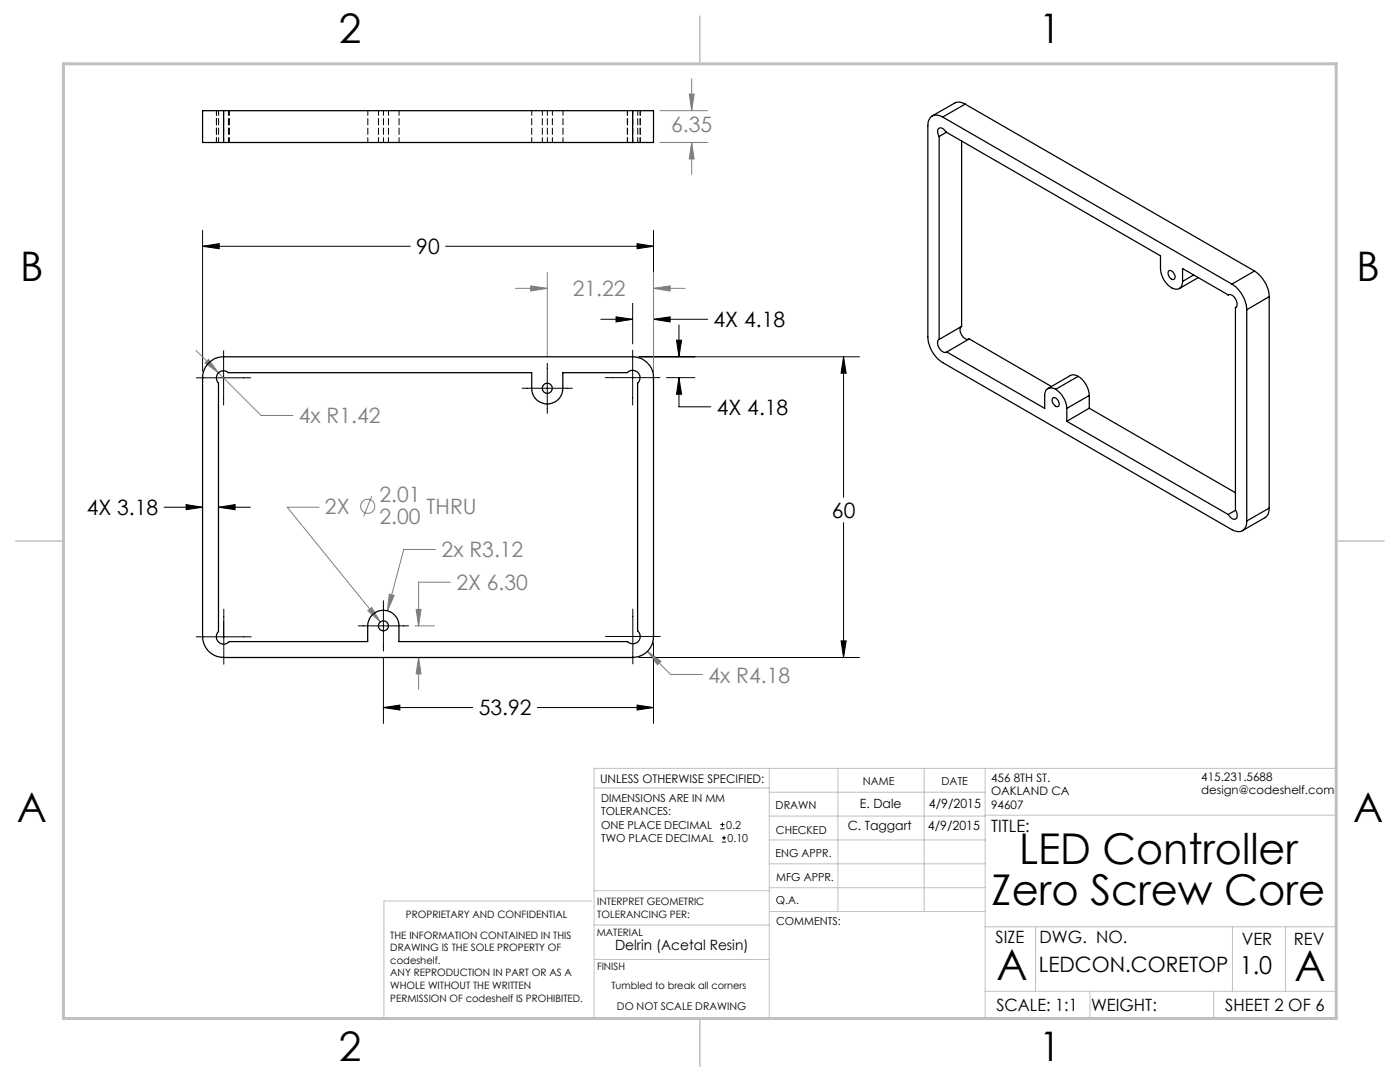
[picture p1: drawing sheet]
<svg xmlns="http://www.w3.org/2000/svg" width="279mm" height="216mm" viewBox="0 0 279 216" stroke-linecap="round" stroke-linejoin="round" font-family="sans-serif">
<g fill="none" stroke="#808080" stroke-width=".2">
<path d="M137.5 18.8h1l-.5 3.3zM138 15.7v6.4M131.7 22.1h9.5M131.7 28.4h9.5M138 28.4l.5 3.3h-1zM138 28.4v6.4M102.9 57.5h6.3M105.9 57l3.3 .5-3.3 .6zM109.2 54.4v16.8M130.4 57.5l3.3-.5v1.1zM130.4 54.4v19.7M130.4 57.5h6.4"/>
<path d="M39.1 69.9l13 13h6.4M41.6 71.7l2 2.7-2.7-2zM74.2 99l-1.6 4M63.7 101.2h-6.4l18.6 22.9M77.7 118.6l1 .2-1.4 3.1zM86.9 109.6h-6.3l-3.3 12.3M89.9 116.2h-6.4v8.7M73.4 121.8l.8-.6 1.7 2.9zM82.8 124.9h3.9M83 121.6h1l-.5 3.3zM83.5 131.2l.5 3.3h-1zM83.5 131.2v6.3"/>
<path d="M129.2 130l2.7 1.9-.7 .7zM129.2 130l4.6 4.6h6.4"/>
<circle cx="73.4" cy="101" r="1.41"/>
</g>
<g fill="none" stroke="#000" stroke-width=".2">
<path d="M40.4 49.1l3.3-.5v1zM40.4 46v28.1M40.4 49.1h41.5M88.9 49.1h41.5M127.1 48.6l3.3 .5-3.3 .5zM130.4 46v28.1M39.2 75.4h10.8M44.6 70v10.8M104.2 77.5h10M109.2 72.5v10M119.9 63.7h6.4M120.8 75.4h10.9"/>
<path d="M122.9 63.2l3.4 .5-3.4 .5zM126.3 69.9v10.9M126.3 60.5v8.1M127.5 71.2h44M130.4 63.7l3.3-.5v1zM130.4 63.7h10.8M133 75.4h5.7M135 67.9h1l-.5 3.3zM135.5 75.4l.5 3.3h-1zM135.5 75.4v5.8h6.4M135.5 64.8v6.4M168.3 71.2l.6 3.3h-1z"/>
<path d="M168.3 71.2v28M32.7 101.2h7.7M37.1 100.7l3.3 .5-3.3 .5zM43.6 101.2l3.3-.5v1zM43.6 101.2h6.4M76.5 119.9v10M168.3 104.3v26.9M39.2 127.1h10.9M44.7 121.6v10.9M71.5 124.9h10M76.5 131.2v13.2M120.8 127h11"/>
<path d="M126.3 121.5v11M127.5 131.2h44M130.4 128.3v16.1M167.9 127.9h1l-.6 3.3zM76.5 141.2l3.3-.5v1zM76.5 141.2h17.8M107.2 141.2h23.2M127.1 140.7l3.3 .5-3.3 .5zM143.8 165.4h.8M143.8 164.5h.8M144.1 168h.8M144.1 167.2h.8"/>
<path d="M144.2 164.1v.9M144.5 166.8v.8"/>
</g>
<path d="M44.6 127v-3.1" fill="none" stroke="#000" stroke-width=".2" stroke-dasharray="15.2 1.3 1.3 1.3"/>
<g fill="none" stroke="#c0c0c0" stroke-width=".2">
<path d="M118.6 157.2h34.9M153.5 153.3v49.9M153.5 158.1h43.1M167.2 153.3v28.6M184.4 153.3v28.6M196.6 153.3v49.9M118 179.8h-41.4v23.2M118.6 177.7h35M153.5 167.6h43.1M153.5 162.8h43.1M153.5 172.4h43.1M153.5 177.1h43.1"/>
<path d="M196.6 162.7h70.1M118.6 191.5h34.9M118.6 184.6h35M153.6 181.9h43M196.6 197.8h70.1M196.6 184.9h70.1M206.7 184.9v12.9M217.5 197.8v5.4M242.2 197.8v5.4M246 184.9v12.9M256.5 184.9v12.9M26.7 203.2h240v-49.9h-148.1v49.9"/>
</g>
<path d="M139.7 3.2v9.5M3.1 107.9h9.6M266.7 107.9h9.5M139.7 203.2v9.6" fill="none" stroke="#c0c0c0" stroke-width=".3"/>
<path d="M12.7 12.7h254v190.5h-254z" fill="none" stroke="#c0c0c0" stroke-width=".6"/>
<path d="M127.1 48.6l3.3 .5-3.3 .5zM40.4 49.1l3.3-.5v1zM168.3 71.2l.6 3.3h-1zM167.9 127.9h1l-.6 3.3zM122.9 63.2l3.4 .5-3.4 .5zM130.4 63.7l3.3-.5v1zM135 67.9h1l-.5 3.3zM135.5 75.4l.5 3.3h-1zM76.5 141.2l3.3-.5v1zM127.1 140.7l3.3 .5-3.3 .5zM43.6 101.2l3.3-.5v1zM37.1 100.7l3.3 .5-3.3 .5z" fill="#000"/>
<path d="M105.9 57l3.3 .5-3.3 .6zM130.4 57.5l3.3-.5v1.1zM83 121.6h1l-.5 3.3zM83.5 131.2l.5 3.3h-1zM77.7 118.6l-.4 3.3 1.4-3.1zM73.4 121.8l2.5 2.3-1.7-2.9zM41.6 71.7l-.7 .7 2.7 2zM129.2 130l2 2.6 .7-.7zM137.5 18.8h1l-.5 3.3zM138 28.4l.5 3.3h-1z" fill="#808080"/>
<g fill="none" stroke="#000" stroke-width=".25">
<path d="M44.6 22.1h-4.2v6.3h4.2M44.6 22.1v6.3M44.6 22.1h81.7M44.6 28.4h81.7M126.3 22.1h4.1v6.3h-4.1M126.3 22.1v6.3M187.4 27.2l-.2-.6a.71 .71 0 0 1 .2-1 .71 .71 0 0 1 1 .2l.4 .6 42.8 24.6v2.6a4.5 4.5 0 0 0 2.9 4.1 1.28 1.28 0 0 0 1.5-1.5M187.4 27.2v40.5M188.1 23.4a1.81 1.81 0 0 0-2.1-.2 1.81 1.81 0 0 0-.8 1.9v42.1a6.4 6.4 0 0 0 2.9 5.2l57.8 33.3a1.77 1.77 0 0 0 2.8-.8l.1-.9M188.1 23.4l57.8 33.3M188.9 26.4l-1.5 .8M191.9 28.2v36.9"/>
<path d="M192.6 20.8l-.4-.2a1.73 1.73 0 0 0-1.7 0l-4.5 2.5M192.6 20.8l-4.5 2.6M192.6 20.8l57.8 33.3M233.2 54.1a1.09 1.09 0 0 1 1.2 1.5 .81 .81 0 0 1-1.2-.7zM236 56.2v-2.6l9.1 5.2M238.2 54.9l-2.2 1.3M239.1 55.4l-3.7 2.2M245.1 58.8a1.69 1.69 0 0 1 1.8 2.1l-.3 .5M245.1 58.8h.1M245.9 56.7a6.5 6.5 0 0 1 2.9 5.1M250.4 54.1a6.7 6.7 0 0 1 2.9 5.1M250.4 54.1l-4.5 2.6"/>
<path d="M253.3 59.2l-4.5 2.6M253.3 59.2v42.2M41.5 72.6a3.9 3.9 0 0 1 3.1-1.4h81.7a4.1 4.1 0 0 1 4.1 4.2v51.6a4.2 4.2 0 0 1-4.1 4.2h-81.7a4.2 4.2 0 0 1-4.2-4.2v-51.6a4.2 4.2 0 0 1 1.1-2.8zM43.5 74.5a1.44 1.44 0 0 1 2.1-.1h60.5v3.1a3.1 3.1 0 0 0 3.1 3.1 3.1 3.1 0 0 0 3.1-3.1v-3.1h12.9a1.47 1.47 0 0 1 2.1-.1 1.47 1.47 0 0 1-.1 2.1v49.5a1.47 1.47 0 0 1 .2 2.1 1.47 1.47 0 0 1-2.2 0h-45.6v-3.1a3.1 3.1 0 0 0-3.1-3.1 3.1 3.1 0 0 0-3.1 3.1v3.1h-27.6a1.47 1.47 0 0 1-2.2 .1 1.47 1.47 0 0 1 0-2.1v-49.6a1.42 1.42 0 0 1-.1-1.9zM187.4 67.7a1.53 1.53 0 0 0 .5 2.3l.7 .3 .3-.1M188.9 70.2l19.6 11.3v-2.5a1.34 1.34 0 0 1 .6-1.5 1.34 1.34 0 0 1 1.6 .2M188.9 70.2l4.5-2.6 16.4 9.5M191.9 65.1a1.75 1.75 0 0 0 .9 2.6h.5M191.9 65.1l-4.5 2.6M210.2 79.3a1.21 1.21 0 0 1 1 1.8 1.13 1.13 0 0 1-1-.6 1.13 1.13 0 0 1 0-1.2zM210.7 77.7a5.1 5.1 0 0 1 2.2 3.8M215.2 75.1a4.7 4.7 0 0 1 2.2 3.8"/>
<path d="M215.2 75.1l-.7-.3-.9 .1-4.5 2.6M215.2 75.1l-4.5 2.6M217.4 78.9l-4.5 2.6M217.4 78.9v2.6M246.6 61.4v40.4a1.16 1.16 0 0 1-.1 1.8l-.8-.2-.6-.7M246.6 61.3v.1M248.8 61.8v42.2M212.9 84.1l32.2 18.6M212.9 81.5v2.6M217.4 81.5l-4.5 2.6M217.4 81.5l29.2 16.8M246.6 101.8l-1.5 .9"/>
<path d="M253.3 101.4v.4a1.72 1.72 0 0 1-.9 1.5l-4.5 2.6M253.3 101.4l-4.5 2.6"/>
<circle cx="109.2" cy="77.5" r="1"/>
<circle cx="76.5" cy="124.9" r=".99"/>
</g>
<g fill="none" stroke="#000" stroke-width=".2" stroke-dasharray="1.3 .6" stroke-dashoffset=".3">
<path d="M43.2 22.1v6.3M43.6 28.4v-6.3M44.6 22.1v6.3M45.6 22.1v6.3M45.8 28.4v-6.3M73.4 28.4v-6.3M75.5 22.1v6.3M76.5 22.1v6.3M77.5 28.4v-6.3M79.6 22.1v6.3M106.1 28.4v-6.3M108.2 22.1v6.3"/>
<path d="M109.2 22.1v6.3M110.2 28.4v-6.3M112.4 22.1v6.3M125.2 28.4v-6.3M125.2 22.1v6.3M126.3 22.1v6.3M127.3 22.1v6.3M127.8 28.4v-6.3"/>
</g>
<g font-size="8.5">
<text x="203.4" y="172.4">LED Controller</text>
<text x="197.9" y="180.5">Zero Screw Core</text>
<text x="198.9" y="195.5">A</text>
<text x="258.4" y="195.7">A</text>
</g>
<g font-size="8.1">
<text x="67.6" y="8.5">2</text>
<text x="207.3" y="8.5">1</text>
<text x="4" y="56.2">B</text>
<text x="270.7" y="56.2">B</text>
<text x="3.3" y="164.1">A</text>
<text x="270" y="164.1">A</text>
<text x="67.6" y="211.7">2</text>
<text x="207.3" y="211.7">1</text>
</g>
<text font-size="4.9" x="247.4" y="194.3">1.0</text>
<g font-size="4.2" fill="#808080">
<text x="134" y="26.3">6.35</text>
<text x="114.3" y="59.1">21.22</text>
<text x="59.6" y="84.5">4x R1.42</text>
<text x="75.7" y="100.3">2.01</text>
<text x="64.9" y="102.6">2X</text>
<text x="75.7" y="104.5">2.00</text>
<text x="85.1" y="102.6">THRU</text>
<text x="88.1" y="111.2">2x R3.12</text>
<text x="91.1" y="117.8">2X 6.30</text>
<text x="141.4" y="136.2">4x R4.18</text>
</g>
<g font-size="4.2">
<text x="83.1" y="50.7">90</text>
<text x="142.4" y="65.3">4X 4.18</text>
<text x="143" y="82.8">4X 4.18</text>
<text x="17.3" y="102.8">4X 3.18</text>
<text x="166" y="103.3">60</text>
<text x="95.5" y="142.8">53.92</text>
<text x="207.3" y="193.9">LEDCON.CORETOP</text>
</g>
<g font-size="3.4">
<text x="197.8" y="166">TITLE:</text>
<text x="198.7" y="188.1">SIZE</text>
<text x="207.5" y="188.1">DWG. NO.</text>
<text x="247.8" y="188.5">VER</text>
<text x="258.2" y="188.5">REV</text>
<text x="198.8" y="201.7">SCALE: 1:1</text>
<text x="217.7" y="201.8">WEIGHT:</text>
<text x="244.5" y="201.7">SHEET 2 OF 6</text>
</g>
<text font-size="2.8" x="122.7" y="189.6">Delrin (Acetal Resin)</text>
<g font-size="2.5">
<text x="171.6" y="161.1">E. Dale</text>
<text x="185.4" y="161.1">4/9/2015</text>
<text x="169.2" y="165.6">C. Taggart</text>
<text x="185.2" y="165.6">4/9/2015</text>
</g>
<text font-size="2.4" x="119.8" y="156.2">UNLESS OTHERWISE SPECIFIED:</text>
<g font-size="2.3">
<text x="197.8" y="156">456 8TH ST.</text>
<text x="239.7" y="155.8">415.231.5688</text>
<text x="197.8" y="158.7">OAKLAND CA</text>
<text x="197.8" y="161.5">94607</text>
<text x="239.7" y="158.5">design@codeshelf.com</text>
</g>
<g font-size="2.2">
<text x="120" y="160">DIMENSIONS ARE IN MM</text>
<text x="154.8" y="161.4">DRAWN</text>
<text x="172.2" y="156.7">NAME</text>
<text x="187.9" y="156.7">DATE</text>
<text x="120" y="162.7">TOLERANCES:</text>
<text x="120" y="165.3">ONE PLACE DECIMAL</text>
<text x="120" y="168">TWO PLACE DECIMAL</text>
<text x="144.9" y="165.3">0.2</text>
<text x="145.2" y="168">0.10</text>
<text x="154.9" y="166.3">CHECKED</text>
<text x="154.8" y="171">ENG APPR.</text>
<text x="154.9" y="175.7">MFG APPR.</text>
<text x="154.9" y="180.4">Q.A.</text>
<text x="154.9" y="184.6">COMMENTS:</text>
</g>
<text font-size="2.1" x="123.1" y="201.6">DO NOT SCALE DRAWING</text>
<g font-size="2">
<text x="81" y="183.1">PROPRIETARY AND CONFIDENTIAL</text>
<text x="119.2" y="180.6">INTERPRET GEOMETRIC</text>
<text x="119.2" y="183.1">TOLERANCING PER:</text>
<text x="77.9" y="187.3">THE INFORMATION CONTAINED IN THIS</text>
<text x="77.9" y="189.8">DRAWING IS THE SOLE PROPERTY OF</text>
<text x="119.1" y="186.7">MATERIAL</text>
<text x="77.9" y="192.3">codeshelf.</text>
<text x="77.9" y="194.8">ANY REPRODUCTION IN PART OR AS A</text>
<text x="77.9" y="197.4">WHOLE WITHOUT THE WRITTEN</text>
<text x="119.1" y="193.5">FINISH</text>
<text x="122" y="197.4">Tumbled to break all corners</text>
<text x="77.9" y="199.9">PERMISSION OF codeshelf IS PROHIBITED.</text>
</g>
</svg>
